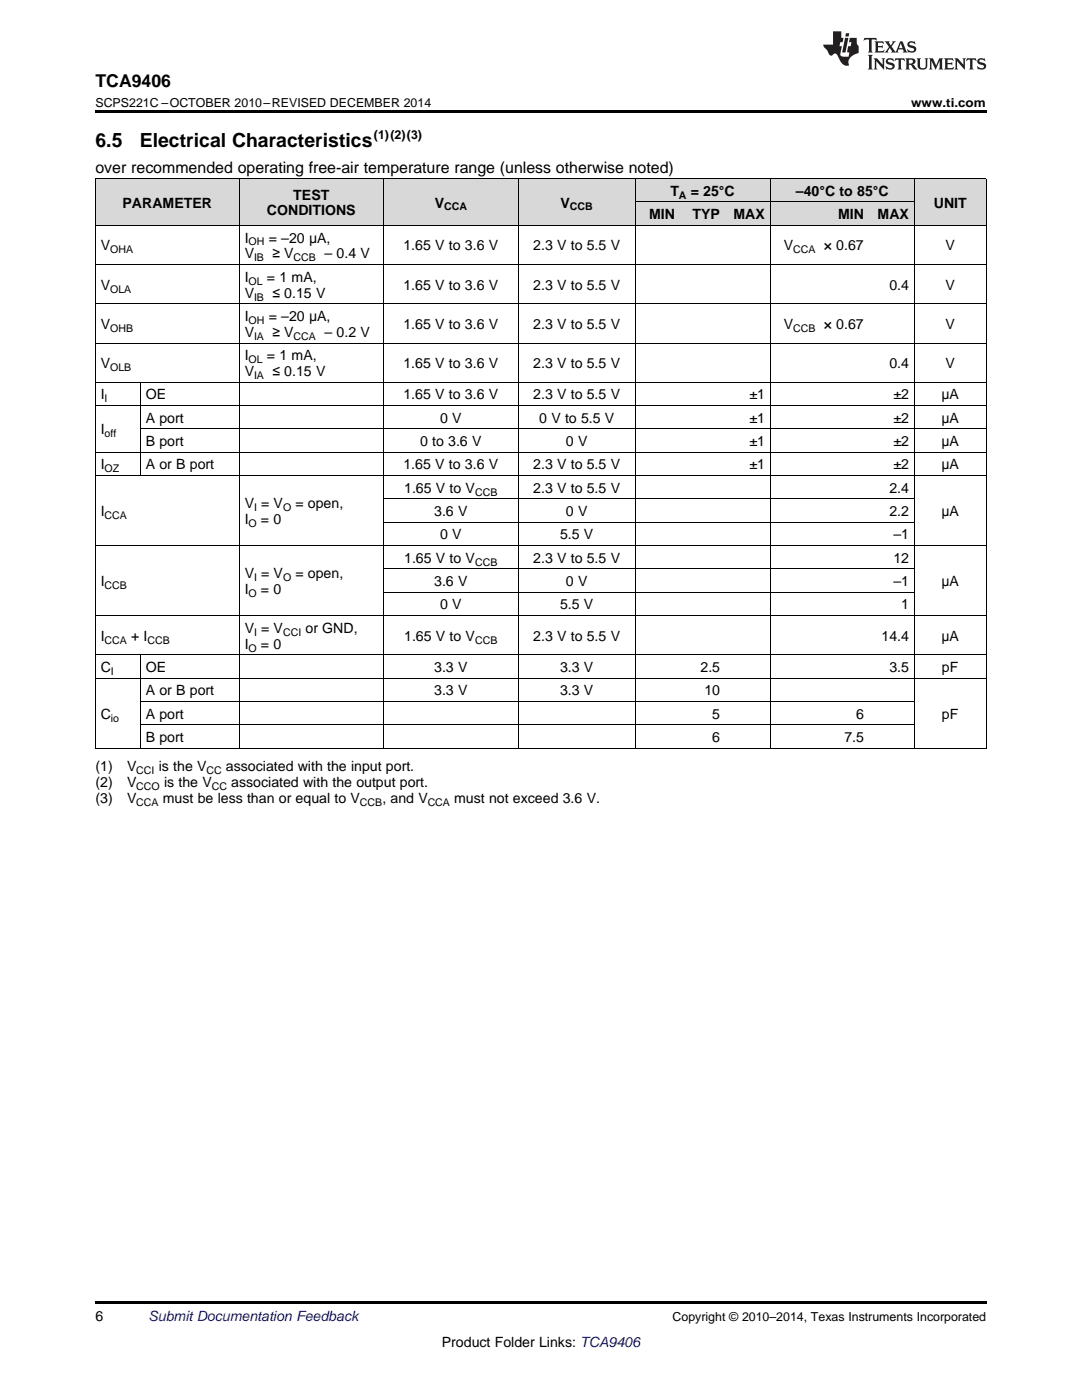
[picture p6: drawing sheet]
<svg xmlns="http://www.w3.org/2000/svg" width="216mm" height="279mm" viewBox="0 0 216 279" stroke-linecap="round" stroke-linejoin="round" font-family="sans-serif">
<g fill="#d8d8d8">
<path d="M19 35.7h9v9.3h-9z"/>
<path d="M28 35.7h19.8v9.3h-19.8z"/>
<path d="M47.8 35.7h28.7v9.3h-28.7z"/>
<path d="M76.5 35.7h26.9v9.3h-26.9z"/>
<path d="M103.4 35.7h23.4v9.3h-23.4z"/>
<path d="M126.8 40.4h9v4.6h-9z"/>
<path d="M135.8 40.4h8.9v4.6h-8.9z"/>
<path d="M144.7 40.4h9v4.6h-9z"/>
<path d="M153.7 40.4h19.8v4.6h-19.8z"/>
<path d="M173.5 40.4h9v4.6h-9z"/>
<path d="M182.5 35.7h14.3v9.3h-14.3z"/>
<path d="M126.8 35.7h9v4.7h-9z"/>
<path d="M135.8 35.7h8.9v4.7h-8.9z"/>
<path d="M144.7 35.7h9v4.7h-9z"/>
<path d="M153.7 35.7h19.8v4.7h-19.8z"/>
<path d="M173.5 35.7h9v4.7h-9z"/>
</g>
<g fill="#000">
<path d="M19 22h177.8v.5h-177.8zM19 149.3l.2 .1zM47.7 149.3l.1 .1zM76.4 149.3l.1 .1zM103.3 149.3l.1 .1zM126.7 149.3l.1 .1zM135.7 149.3l.1 .1zM144.6 149.3l.1 .1zM153.6 149.3l.1 .1zM173.4 149.3l.1 .1zM182.4 149.3l.1 .1zM196.7 149.3l.1 .1z"/>
<path d="M19 259.7h177.8v.5h-177.8z"/>
</g>
<g fill="none" stroke="#000" stroke-width=".2">
<path d="M19 35.6h177.8M19.1 35.7v113.7M47.7 35.7v113.7M76.5 35.7v113.7M103.4 35.7v113.7M126.7 35.7v113.7M153.7 35.7v113.7M182.4 35.7v113.7M196.8 35.7v113.7M19 52.8h177.8M19 45h177.8M126.8 40.3h55.7"/>
<path d="M19 76.3h177.8M19 68.5h177.8M19 60.6h177.8M28 76.3v18.7M19 94.9h177.8M19 90.3h177.8M19 80.9h177.8M28 85.6h168.8M76.5 99.6h106M19 108.9h177.8M76.5 118.2h106M76.5 113.5h106"/>
<path d="M76.5 104.2h106M19 135.3h177.8M19 130.7h177.8M19 122.9h177.8M28 130.7v18.7M28 140h154.5M19 149.3h177.8M28 144.7h154.5"/>
</g>
<g fill="#231f20">
<path d="M172.5 7.6l-.1 .5 .4-.2h.6v.1v2.1l-.2 .4h.9l-.2-.4v-2.1l.1-.1h.5l.5 .2-.2-.5zM174.5 8.3l.2 .3v1.5l-.2 .4h1.8l.2-.6a1.04 1.04 0 0 1-1.3 .2v-.7h.6l.3 .2v-.6l-.3 .2h-.6v-.6l.8-.1 .4 .3-.2-.5zM176.5 8.3l.9 1.1-.9 1.1h.8l-.2-.2 .4-.7 .5 .7-.2 .2h1.5l-.2-.2 .2-.4h.9l.1 .4-.2 .2h1l-.3-.3-.7-1.9h-.5l-.9 2-.8-1 .9-1h-.8l.1 .3-.4 .5-.3-.6 .1-.2zM179.7 8.6l.4 1h-.7zM181.3 8.4a.63 .63 0 0 0-.2 .7 .63 .63 0 0 0 .6 .4l.6 .2 .1 .2a.75 .75 0 0 1-.7 .4 .75 .75 0 0 1-.6-.5l.1 .7 .1-.1a1.11 1.11 0 0 0 1.5-.6 1.13 1.13 0 0 0-1.2-.8l-.1-.4a1.04 1.04 0 0 1 1.2 .2l-.2-.5-.2 .1-.4-.2zM173.2 10.9l.2 .4v2.2l-.2 .4h1l-.3-.4v-2.2l.3-.4zM174.3 11.6l.3 .4v1.5l-.3 .4h.8l-.2-.4v-1.3l1.5 1.7v-1.9l.2-.4h-.7l.2 .4v.9l-1.1-1.3zM177 11.8a.62 .62 0 0 0-.2 .7 .62 .62 0 0 0 .6 .4l.6 .1 .1 .3a.76 .76 0 0 1-.7 .3 .76 .76 0 0 1-.7-.4l.2 .7 .1-.1a1.11 1.11 0 0 0 1.5-.6 1.13 1.13 0 0 0-1.2-.8l-.1-.4a1.04 1.04 0 0 1 1.2 .2l-.2-.6-.2 .1-.5-.1zM178.7 11.6l-.2 .6a.61 .61 0 0 1 .8-.3v1.6l-.2 .4h.9l-.2-.4v-1.6a.63 .63 0 0 1 .7 .3l-.1-.6zM180.6 11.6l.3 .4v1.5l-.3 .4h1l-.2-.2-.1-.8 .6 .2a.76 .76 0 0 0 1.2 .7l-1-1a.58 .58 0 0 0 .6-.5 .58 .58 0 0 0-.5-.6zM181.4 11.9h.1a.45 .45 0 0 1 .5 .1 .45 .45 0 0 1 .1 .5l-.8 .2zM182.9 11.6l.2 .2a2.17 2.17 0 0 0 .3 1.9 .99 .99 0 0 0 1.6-.6v-1.1l.2-.4h-.7l.2 .2a1.92 1.92 0 0 1-.2 1.8 .6 .6 0 0 1-.9-.5v-1.1l.2-.4zM185.4 11.6l.2 .4v1.5l-.2 .4h.7l-.2-.4v-1.4l.8 1.8 .8-1.8v1.4l-.2 .4h.9l-.2-.4v-1.5l.2-.4h-.8l-.6 1.5-.6-1.5zM188.4 11.6l.2 .4v1.5l-.2 .4h1.8l.1-.6a1.04 1.04 0 0 1-1.2 .1v-.6h.5l.4 .2v-.6l-.4 .2h-.5v-.7h.8l.3 .3-.1-.6zM190.5 11.6l.2 .4v1.5l-.2 .4h.7l-.2-.4v-1.3l1.5 1.7v-1.9l.2-.4h-.7l.2 .4v.9l-1.1-1.3zM192.9 11.6l-.1 .6a.61 .61 0 0 1 .7-.3l.1 1.6-.3 .4h1l-.3-.4 .1-1.6a.63 .63 0 0 1 .7 .3l-.1-.6zM195.2 11.8a.62 .62 0 0 0-.2 .7 .62 .62 0 0 0 .6 .4l.6 .1 .1 .3a.76 .76 0 0 1-.7 .3 .76 .76 0 0 1-.6-.4l.1 .7 .1-.1a1.11 1.11 0 0 0 1.6-.6 1.13 1.13 0 0 0-1.3-.8l-.1-.4a1.04 1.04 0 0 1 1.2 .2l-.1-.6-.2 .1-.5-.1z"/>
<path d="M166.2 6.3v2.6h-1.9v.4l.8 .9a.91 .91 0 0 0 1 .8 .56 .56 0 0 1 .5-.3 .56 .56 0 0 1 .5 .3l.4 .8a1.53 1.53 0 0 0 1.9 1.2 1.54 1.54 0 0 1 1-2.1l.9-.3v-1.4a1.52 1.52 0 0 1-.4-1.6h-1.3l-.2 .8h.5l-.2 .8h-.5l-.1 1v.2l.4 .1-.2 .8a1.93 1.93 0 0 1-1.6-.3l.3-1.8h-.5l.2-.8h.4l.2-.8h-.4v-1.3zM168.6 7.6l-.6 2.9h.7l.6-2.9zM168.8 6.6l-.1 .7h.6l.2-.7z"/>
</g>
<g font-size="3.9">
<text x="19" y="29.3">6.5</text>
<text x="27.9" y="29.3">Electrical Characteristics</text>
</g>
<text font-size="3.5" x="19" y="17.3">TCA9406</text>
<text font-size="3.2" x="19" y="34.4">over recommended operating free-air temperature range (unless otherwise noted)</text>
<g font-size="2.8">
<text x="24.4" y="41.4">PARAMETER</text>
<text x="58.5" y="39.8">TEST</text>
<text x="86.7" y="41.4">V</text>
<text x="111.9" y="41.4">V</text>
<text x="133.8" y="39.1">T</text>
<text x="137.8" y="39.1">= 25°C</text>
<text x="158.8" y="39.1">–40°C to 85</text>
<text x="174.2" y="39.1">°C</text>
<text x="186.3" y="41.4">UNIT</text>
<text x="53.3" y="43">CONDITIONS</text>
<text x="129.5" y="43.7">MIN</text>
<text x="138.2" y="43.7">TYP</text>
<text x="146.4" y="43.7">MAX</text>
<text x="167.3" y="43.7">MIN</text>
<text x="175.1" y="43.7">MAX</text>
<text x="20.1" y="50">V</text>
<text x="48.8" y="48.4">I</text>
<text x="48.8" y="51.6">V</text>
<text x="53.6" y="48.4">= –20 μA,</text>
<text x="54.4" y="51.6">≥ V</text>
<text x="64.7" y="51.6">– 0.4 V</text>
<text x="80.5" y="50">1.65 V to 3.6 V</text>
<text x="106.4" y="50">2.3 V to 5.5 V</text>
<text x="156.4" y="50">V</text>
<text x="164.4" y="50">× 0.67</text>
<text x="188.7" y="50">V</text>
<text x="20.1" y="57.8">V</text>
<text x="48.8" y="56.2">I</text>
<text x="48.8" y="59.4">V</text>
<text x="53.3" y="56.2">= 1 mA,</text>
<text x="54.4" y="59.4">≤ 0.15 V</text>
<text x="80.5" y="57.8">1.65 V to 3.6 V</text>
<text x="106.4" y="57.8">2.3 V to 5.5 V</text>
<text x="177.5" y="57.8">0.4</text>
<text x="188.7" y="57.8">V</text>
<text x="20.1" y="65.7">V</text>
<text x="48.8" y="64.1">I</text>
<text x="53.6" y="64.1">= –20 μA,</text>
<text x="80.5" y="65.7">1.65 V to 3.6 V</text>
<text x="106.4" y="65.7">2.3 V to 5.5 V</text>
<text x="156.4" y="65.7">V</text>
<text x="164.4" y="65.7">× 0.67</text>
<text x="188.7" y="65.7">V</text>
<text x="48.8" y="67.2">V</text>
<text x="48.8" y="71.9">I</text>
<text x="53.3" y="71.9">= 1 mA,</text>
<text x="54.4" y="67.2">≥ V</text>
<text x="64.7" y="67.2">– 0.2 V</text>
<text x="20.1" y="73.5">V</text>
<text x="48.8" y="75.1">V</text>
<text x="54.4" y="75.1">≤ 0.15 V</text>
<text x="80.5" y="73.5">1.65 V to 3.6 V</text>
<text x="106.4" y="73.5">2.3 V to 5.5 V</text>
<text x="177.5" y="73.5">0.4</text>
<text x="188.7" y="73.5">V</text>
<text x="20.1" y="79.7">I</text>
<text x="29.1" y="79.7">OE</text>
<text x="80.5" y="79.7">1.65 V to 3.6 V</text>
<text x="106.4" y="79.7">2.3 V to 5.5 V</text>
<text x="149.5" y="79.7">±1</text>
<text x="178.3" y="79.7">±2</text>
<text x="187.9" y="79.7">μA</text>
<text x="20.1" y="86.7">I</text>
<text x="29.1" y="84.4">A port</text>
<text x="29.1" y="89">B port</text>
<text x="83.8" y="89">0 to 3.6 V</text>
<text x="87.8" y="84.4">0 V</text>
<text x="107.6" y="84.4">0 V to 5.5 V</text>
<text x="112.9" y="89">0 V</text>
<text x="149.5" y="84.4">±1</text>
<text x="149.5" y="89">±1</text>
<text x="178.3" y="84.4">±2</text>
<text x="178.3" y="89">±2</text>
<text x="187.9" y="84.4">μA</text>
<text x="187.9" y="89">μA</text>
<text x="20.1" y="93.7">I</text>
<text x="29.1" y="93.7">A or B port</text>
<text x="80.5" y="93.7">1.65 V to 3.6 V</text>
<text x="106.4" y="93.7">2.3 V to 5.5 V</text>
<text x="149.5" y="93.7">±1</text>
<text x="178.3" y="93.7">±2</text>
<text x="187.9" y="93.7">μA</text>
<text x="48.8" y="101.4">V = V</text>
<text x="58.9" y="101.4">= open,</text>
<text x="80.6" y="98.4">1.65 V to V</text>
<text x="106.4" y="98.4">2.3 V to 5.5 V</text>
<text x="177.5" y="98.4">2.4</text>
<text x="20.1" y="103">I</text>
<text x="48.8" y="104.6">I</text>
<text x="52.1" y="104.6">= 0</text>
<text x="86.6" y="103">3.6 V</text>
<text x="87.8" y="107.7">0 V</text>
<text x="111.8" y="107.7">5.5 V</text>
<text x="112.9" y="103">0 V</text>
<text x="177.5" y="103">2.2</text>
<text x="178.3" y="107.7">–1</text>
<text x="187.9" y="103">μA</text>
<text x="80.6" y="112.3">1.65 V to V</text>
<text x="106.4" y="112.3">2.3 V to 5.5 V</text>
<text x="178.3" y="112.3">12</text>
<text x="20.1" y="117">I</text>
<text x="48.8" y="115.4">V = V</text>
<text x="48.8" y="118.6">I</text>
<text x="52.1" y="118.6">= 0</text>
<text x="58.9" y="115.4">= open,</text>
<text x="86.6" y="117">3.6 V</text>
<text x="112.9" y="117">0 V</text>
<text x="178.3" y="117">–1</text>
<text x="187.9" y="117">μA</text>
<text x="87.8" y="121.6">0 V</text>
<text x="111.8" y="121.6">5.5 V</text>
<text x="179.8" y="121.6">1</text>
<text x="20.1" y="127.9">I</text>
<text x="26.2" y="127.9">+ I</text>
<text x="48.8" y="126.3">V = V</text>
<text x="48.8" y="129.5">I</text>
<text x="52.1" y="129.5">= 0</text>
<text x="61" y="126.3">or GND,</text>
<text x="80.6" y="127.9">1.65 V to V</text>
<text x="106.4" y="127.9">2.3 V to 5.5 V</text>
<text x="175.9" y="127.9">14.4</text>
<text x="187.9" y="127.9">μA</text>
<text x="20.1" y="134.1">C</text>
<text x="29.1" y="134.1">OE</text>
<text x="86.6" y="134.1">3.3 V</text>
<text x="111.8" y="134.1">3.3 V</text>
<text x="139.8" y="134.1">2.5</text>
<text x="177.5" y="134.1">3.5</text>
<text x="188" y="134.1">pF</text>
<text x="20.1" y="143.4">C</text>
<text x="29.1" y="138.8">A or B port</text>
<text x="29.1" y="143.4">A port</text>
<text x="86.6" y="138.8">3.3 V</text>
<text x="111.8" y="138.8">3.3 V</text>
<text x="140.5" y="138.8">10</text>
<text x="142.1" y="143.4">5</text>
<text x="170.9" y="143.4">6</text>
<text x="188" y="143.4">pF</text>
<text x="29.1" y="148.1">B port</text>
<text x="142.1" y="148.1">6</text>
<text x="168.5" y="148.1">7.5</text>
<text x="19" y="154">(1)</text>
<text x="25.4" y="154">V</text>
<text x="31.7" y="154">is the V</text>
<text x="45.1" y="154">associated with the input port.</text>
<text x="19" y="157.1">(2)</text>
<text x="19" y="160.3">(3)</text>
<text x="25.4" y="157.1">V</text>
<text x="25.4" y="160.3">V</text>
<text x="32.5" y="160.3">must be less than or equal to V</text>
<text x="32.7" y="157.1">is the V</text>
<text x="46.1" y="157.1">associated with the output port.</text>
<text x="76.3" y="160.3">, and V</text>
<text x="90.6" y="160.3">must not exceed 3.6 V.</text>
<text x="19" y="263.6">6</text>
<text x="88.2" y="268.9">Product Folder Links: TCA9406</text>
</g>
<text font-size="2.8" fill="#0000c8" x="29.6" y="263.6">Submit Documentation Feedback</text>
<g font-size="2.5">
<text x="19" y="21.4">SCPS221C –OCTOBER 2010–REVISED DECEMBER 2014</text>
<text x="181.8" y="21.4">www.ti.com</text>
<text x="74.6" y="27.7">(1)(2)(3)</text>
<text x="134.2" y="263.6">Copyright © 2010–2014, Texas Instruments Incorporated</text>
</g>
<g font-size="2.1">
<text x="88.6" y="42">CCA</text>
<text x="113.7" y="42">CCB</text>
<text x="135.5" y="39.7">A</text>
<text x="22" y="50.6">OHA</text>
<text x="49.6" y="49">OH</text>
<text x="50.7" y="52.1">IB</text>
<text x="58.6" y="52.1">CCB</text>
<text x="158.3" y="50.6">CCA</text>
<text x="22" y="58.4">OLA</text>
<text x="49.6" y="56.8">OL</text>
<text x="50.7" y="60">IB</text>
<text x="49.6" y="64.6">OH</text>
<text x="22" y="66.2">OHB</text>
<text x="50.7" y="67.8">IA</text>
<text x="58.6" y="67.8">CCA</text>
<text x="158.3" y="66.2">CCB</text>
<text x="22" y="74">OLB</text>
<text x="49.6" y="72.5">OL</text>
<text x="50.7" y="75.6">IA</text>
<text x="20.9" y="80.3">I</text>
<text x="20.9" y="87.3">off</text>
<text x="20.9" y="94.3">OZ</text>
<text x="50.7" y="102">I</text>
<text x="56.5" y="102">O</text>
<text x="94.8" y="98.9">CCB</text>
<text x="20.9" y="103.6">CCA</text>
<text x="49.6" y="105.2">O</text>
<text x="94.8" y="112.9">CCB</text>
<text x="20.9" y="117.5">CCB</text>
<text x="49.6" y="119.1">O</text>
<text x="50.7" y="116">I</text>
<text x="56.5" y="116">O</text>
<text x="20.9" y="128.4">CCA</text>
<text x="29.4" y="128.4">CCB</text>
<text x="49.6" y="130">O</text>
<text x="50.7" y="126.9">I</text>
<text x="56.5" y="126.9">CCI</text>
<text x="94.8" y="128.4">CCB</text>
<text x="22.1" y="134.7">I</text>
<text x="22.1" y="144">io</text>
<text x="27.2" y="154.5">CCI</text>
<text x="41.2" y="154.5">CC</text>
<text x="27.2" y="157.7">CCO</text>
<text x="27.2" y="160.9">CCA</text>
<text x="42.3" y="157.7">CC</text>
<text x="71.8" y="160.9">CCB</text>
<text x="85.3" y="160.9">CCA</text>
</g>
</svg>
